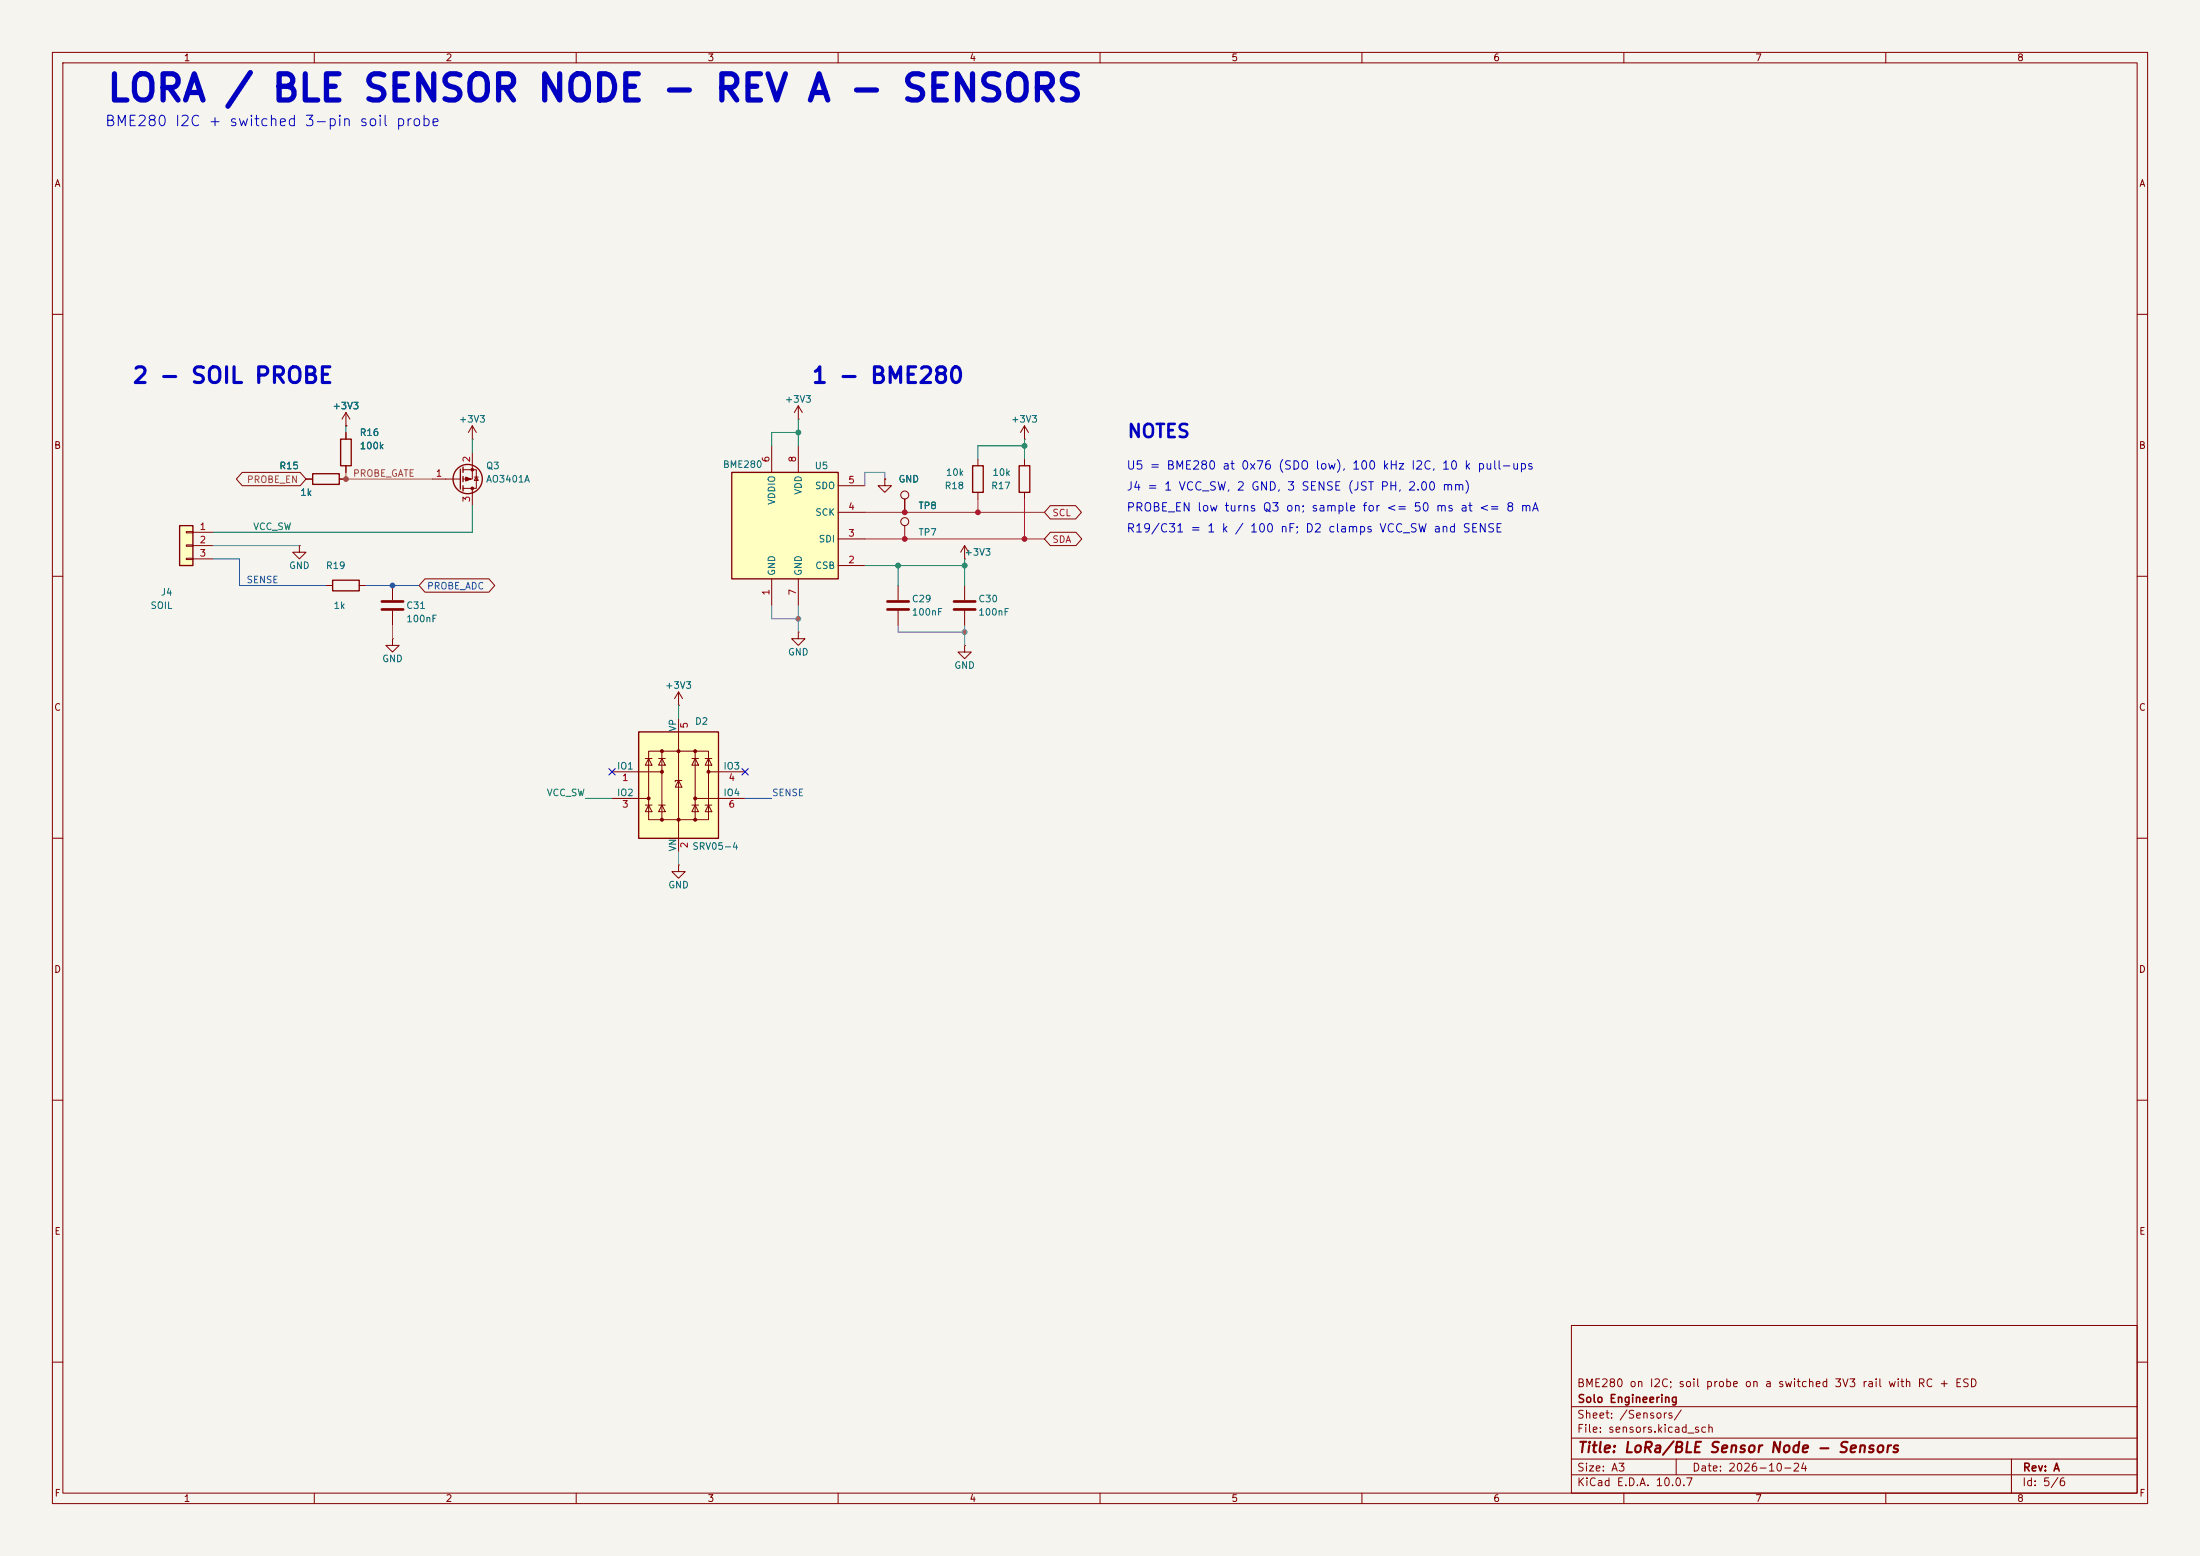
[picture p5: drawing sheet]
<svg xmlns="http://www.w3.org/2000/svg" width="420mm" height="297mm" viewBox="0 0 420 297" stroke-linecap="round" stroke-linejoin="round" font-family="sans-serif">
<path d="M0 0h420v297h-420z" fill="#f5f4ef" stroke="#f5f4ef" stroke-width=".19"/>
<g fill="none" stroke="#840000" stroke-width=".19">
<path d="M10 10h400v277h-400zM12 12h396v273h-396zM60 10v2M110 10v2M160 10v2M210 10v2M260 10v2M310 10v2M360 10v2M10 60h2M408 60h2M58.4 91.4h1.3"/>
<path d="M64.8 91.4h1.2M66 82.6v1.2M66 88.9v1.3M172.7 95.3v2.5M10 110h2M57.1 104.1v1.3h1.3l-1.3 1.3-1.2-1.3h1.2M57.1 104.1h.1M62.2 111.8h1.3M68.6 111.8h1.2M184.1 106.7h.1M184.1 104.1l-.7 1.3M184.1 104.1l.8 1.3"/>
<path d="M184.1 104.1v2.6M184.1 111.8v2.8M184.1 116.6v2.8M408 110h2M184.1 123.2v1.3h1.3l-1.3 1.2-1.2-1.2h1.2M184.1 123.2h.1M10 160h2M408 160h2M10 210h2M408 210h2M300 253h108v32h-108zM10 260h2"/>
<path d="M300 278.5h108M300 274.5h108M300 268.5h108M320 278.5v3M384 278.5v6.5M408 260h2M60 285v2M110 285v2M160 285v2M210 285v2M260 285v2M300 281.5h108"/>
<path d="M310 285v2M360 285v2"/>
<circle cx="172.7" cy="94.5" r=".76"/>
</g>
<path d="M59.7 90.4h5.1v2.1h-5.1zM65 83.8h2.1v5.1h-2.1zM63.5 110.7h5.1v2.1h-5.1z" fill="none" stroke="#840000" stroke-width=".25"/>
<path d="M182.1 114.8h4.1M182.1 116.3h4.1" fill="none" stroke="#840000" stroke-width=".51"/>
<path d="M34.3 100.3h2.5v7.7h-2.5z" fill="#ffffc2"/>
<path d="M34.3 100.3h2.5v7.7h-2.5z" fill="none" stroke="#840000" stroke-width=".25"/>
<g fill="none" stroke="#840000" stroke-width=".19">
<path d="M168.9 91.4v1.3h1.3l-1.3 1.3-1.3-1.3h1.3M168.9 91.4h.1M35.6 101.5h1.2v.2h-1.2zM35.6 104h1.2v.3h-1.2zM35.6 106.6h1.2v.2h-1.2zM36.8 101.6h3.8M36.8 104.1h3.8M36.8 106.7h3.8M171.4 111.8v2.8M171.4 116.6v2.8M172.7 100.3v2.6M152.4 120.7v1.2h1.3l-1.3 1.3-1.3-1.3h1.3"/>
<path d="M152.4 120.7h.1"/>
<circle cx="172.7" cy="99.6" r=".76"/>
</g>
<path d="M169.4 114.8h4.1M169.4 116.3h4.1" fill="none" stroke="#840000" stroke-width=".51"/>
<path d="M139.7 90.2h20.3v20.3h-20.3z" fill="#ffffc2"/>
<g fill="none" stroke="#840000" stroke-width=".25">
<path d="M87.9 89.5v3.8M88.4 89.2v1M88.4 90.9v1M88.4 92.7v1M139.7 90.2h20.3v20.3h-20.3zM185.7 88.9h2v5.1h-2zM194.6 88.9h2v5.1h-2z"/>
<circle cx="89.3" cy="91.4" r="2.79"/>
</g>
<g fill="none" stroke="#840000" stroke-width=".19">
<path d="M66 78.7l-.7 1.3M66 78.7l.8 1.3M66 78.7v2.6M152.4 77.5v2.5M152.4 77.5l-.8 1.2M152.4 77.5l.8 1.2M66 81.3h.1M82.5 91.4h5.4M88.4 89.7h2.5v3.5h-2.5M90.2 83.8h.1M90.2 86.4v5h-1.8M90.2 81.3l-.8 1.3"/>
<path d="M90.2 81.3l.7 1.3M90.2 81.3v2.5M90.2 93.2v3.3M90.6 91.1h.7M90.9 91.1l.4 .6h-.7zM147.3 85.1v5.1M152.4 80h.1M152.4 85.1v5.1M160 97.8h5.1M160 92.7h5.1M186.7 87.6v1.3M186.7 94v1.3"/>
<path d="M195.6 83.8h.1M195.6 81.3v2.5M195.6 87.6v1.3M195.6 94v1.3M195.6 81.3l-.8 1.3M195.6 81.3l.7 1.3M74.9 111.8v2.8M74.9 116.6v2.8M147.3 110.5v5.1M152.4 110.5v5.1M160 108h5.1M160 102.9h5.1"/>
<path d="M74.9 121.9v1.3h1.3l-1.3 1.3-1.2-1.3h1.2M74.9 121.9h.1M129.5 134.6h.1M129.5 132.1l-.7 1.3M129.5 132.1l.8 1.3M129.5 132.1v2.5M129.5 165.1v1.3h1.3l-1.3 1.2-1.2-1.2h1.2M129.5 165.1h.1"/>
</g>
<g fill="#840000" stroke="#840000" stroke-width=".19">
<path d="M88.9 91.1l1 .3-1 .4z"/>
<circle cx="90.2" cy="93.2" r=".25"/>
<circle cx="90.2" cy="89.7" r=".25"/>
</g>
<path d="M72.9 114.8h4.1M72.9 116.3h4.1" fill="none" stroke="#840000" stroke-width=".51"/>
<path d="M121.9 139.7h15.3v20.3h-15.3z" fill="#ffffc2"/>
<g fill="none" stroke="#840000" stroke-width=".19">
<path d="M46.2 90.2h11.1l1.1 1.2-1.1 1.3h-11.1l-1.1-1.3zM58.4 91.4h1.3M64.8 91.4h1.2M66 81.3h.1M66 82.6v1.2M66 88.9v1.3M168.9 91.4h.1M172.7 95.3v2.5M200.5 96.5h4.8l1.2 1.3-1.2 1.3h-4.8l-1.1-1.3zM81.1 110.5h12.2l1.2 1.3-1.2 1.2h-12.2l-1.1-1.2zM200.5 101.6h4.9l1.1 1.3-1.1 1.2h-4.9l-1.1-1.2zM129.5 137.2v25.4"/>
<path d="M116.8 147.3h9.6M116.8 152.4h7M123.2 144.8h1.3M123.2 153.7h1.3M123.8 143.4h11.5v13.1h-11.5zM123.8 144.8l.7 1.3h-1.3zM123.8 153.7l.7 1.2h-1.3zM125.7 144.8h1.3M125.7 153.7h1.3M126.4 144.8l.6 1.3h-1.3zM126.4 153.7l.6 1.2h-1.3zM126.4 143.4v13.1"/>
<path d="M129.5 149l.7 1.2h-1.3zM130.2 149h-1.3v.2M132.1 144.8h1.2M132.1 153.7h1.2M132.7 144.8l.6 1.3h-1.2zM132.7 153.7l.6 1.2h-1.2zM132.7 143.4v13.1M132.7 152.4h9.5M134.6 144.8h1.3M134.6 153.7h1.3M135.3 144.8l.6 1.3h-1.3zM135.3 153.7l.6 1.2h-1.3z"/>
<path d="M135.3 147.3h6.9"/>
</g>
<path d="M121.9 139.7h15.3v20.3h-15.3z" fill="none" stroke="#840000" stroke-width=".25"/>
<g fill="#840000" stroke="#840000" stroke-width=".19">
<circle cx="123.8" cy="152.4" r=".28"/>
<circle cx="126.4" cy="143.4" r=".28"/>
<circle cx="126.4" cy="147.3" r=".28"/>
<circle cx="126.4" cy="156.5" r=".28"/>
<circle cx="129.5" cy="143.4" r=".28"/>
<circle cx="129.5" cy="156.5" r=".28"/>
<circle cx="132.7" cy="143.4" r=".28"/>
<circle cx="132.7" cy="152.4" r=".28"/>
<circle cx="132.7" cy="156.5" r=".28"/>
<circle cx="135.3" cy="147.3" r=".28"/>
</g>
<path d="M66 81.3v1.3M90.2 83.8v2.6M90.2 96.5v5.1h-49.6M152.4 82.6h-5.1v2.5M152.4 80v5.1M195.6 85.1h-8.9v2.5M195.6 83.8v3.8M165.1 108h19M171.4 108v3.8M184.1 106.7v5.1M129.5 134.6v2.6M111.8 152.4h5" fill="none" stroke="#008046" stroke-width=".19"/>
<path d="M40.6 106.7h5.1v5.1h16.5M69.8 111.8h10.2M142.2 152.4h5.1" fill="none" stroke="#1469b4" stroke-width=".19"/>
<path d="M168.9 91.4v-1.2h-3.8v2.5M40.6 104.1h16.5M74.9 119.4v2.5M147.3 115.6v2.5h5.1M152.4 115.6v5.1M171.4 119.4v1.3h12.7M184.1 119.4v3.8M129.5 162.6v2.5" fill="none" stroke="#6e6e6e" stroke-width=".19"/>
<path d="M165.1 97.8h34.3M186.7 95.3v2.5M195.6 95.3v7.6M165.1 102.9h34.3" fill="none" stroke="#aa143c" stroke-width=".19"/>
<path d="M66 90.2v1.2h16.5" fill="none" stroke="#8c5a3c" stroke-width=".19"/>
<path d="M116.2 146.7l1.2 1.2M117.4 146.7l-1.2 1.2M141.6 146.7l1.2 1.2M142.8 146.7l-1.2 1.2" fill="none" stroke="#000084" stroke-width=".19"/>
<circle cx="74.9" cy="111.8" r=".46" fill="#1469b4" stroke="#1469b4" stroke-width=".19"/>
<circle cx="66" cy="91.4" r=".46" fill="#8c5a3c" stroke="#8c5a3c" stroke-width=".19"/>
<g fill="#008046" stroke="#008046" stroke-width=".19">
<circle cx="184.1" cy="108" r=".46"/>
<circle cx="152.4" cy="82.6" r=".46"/>
<circle cx="171.4" cy="108" r=".46"/>
<circle cx="195.6" cy="85.1" r=".46"/>
</g>
<g fill="#aa143c" stroke="#aa143c" stroke-width=".19">
<circle cx="195.6" cy="102.9" r=".46"/>
<circle cx="186.7" cy="97.8" r=".46"/>
<circle cx="172.7" cy="97.8" r=".46"/>
<circle cx="172.7" cy="102.9" r=".46"/>
</g>
<g fill="#6e6e6e" stroke="#6e6e6e" stroke-width=".19">
<circle cx="184.1" cy="120.7" r=".46"/>
<circle cx="152.4" cy="118.1" r=".46"/>
</g>
<text font-size="5" fill="#0000c2" x="20.2" y="20.6">LORA / BLE SENSOR NODE - REV A - SENSORS</text>
<g font-size="3" fill="#0000c2">
<text x="25.1" y="73.9">2 - SOIL PROBE</text>
<text x="154.8" y="73.9">1 - BME280</text>
</g>
<text font-size="2.5" fill="#0000c2" x="215.1" y="84.2">NOTES</text>
<text font-size="2" fill="#0000c2" x="19.9" y="24.6">BME280 I2C + switched 3-pin soil probe</text>
<text font-size="2" fill="#840000" x="301" y="277.8">Title: LoRa/BLE Sensor Node - Sensors</text>
<g font-size="1.6" fill="#0000c2">
<text x="214.9" y="94">J4 = 1 VCC_SW, 2 GND, 3 SENSE (JST PH, 2.00 mm)</text>
<text x="214.9" y="90">U5 = BME280 at 0x76 (SDO low), 100 kHz I2C, 10 k pull-ups</text>
<text x="214.9" y="98">PROBE_EN low turns Q3 on; sample for &lt;= 50 ms at &lt;= 8 mA</text>
<text x="214.9" y="102">R19/C31 = 1 k / 100 nF; D2 clamps VCC_SW and SENSE</text>
</g>
<g font-size="1.5" fill="#840000">
<text x="300.9" y="265.1">BME280 on I2C; soil probe on a switched 3V3 rail with RC + ESD</text>
<text x="301" y="268.1">Solo Engineering</text>
<text x="300.9" y="273.8">File: sensors.kicad_sch</text>
<text x="300.9" y="271.1">Sheet: /Sensors/</text>
<text x="300.9" y="281.2">Size: A3</text>
<text x="322.9" y="281.2">Date: 2026-10-24</text>
<text x="386" y="281.2">Rev: A</text>
<text x="300.9" y="284">KiCad E.D.A. 10.0.7</text>
<text x="385.9" y="284">Id: 5/6</text>
</g>
<g font-size="1.3" fill="#840000">
<text x="35" y="12">1</text>
<text x="85" y="12">2</text>
<text x="135" y="12">3</text>
<text x="185" y="12">4</text>
<text x="235" y="12">5</text>
<text x="285" y="12">6</text>
<text x="335" y="12">7</text>
<text x="385" y="12">8</text>
<text x="10.3" y="36">A</text>
<text x="408.3" y="36">A</text>
<text x="10.2" y="86">B</text>
<text x="408.2" y="86">B</text>
<text x="10.2" y="136">C</text>
<text x="408.2" y="136">C</text>
<text x="10.2" y="186">D</text>
<text x="408.2" y="186">D</text>
<text x="10.3" y="236">E</text>
<text x="408.3" y="236">E</text>
<text x="10.3" y="286">F</text>
<text x="35" y="287">1</text>
<text x="85" y="287">2</text>
<text x="135" y="287">3</text>
<text x="185" y="287">4</text>
<text x="235" y="287">5</text>
<text x="285" y="287">6</text>
<text x="335" y="287">7</text>
<text x="385" y="287">8</text>
<text x="408.3" y="286">F</text>
</g>
<g font-size="1.3" fill="#006464">
<text x="149.7" y="77.2">+3V3</text>
<text x="63.4" y="78.4">+3V3</text>
<text x="68.6" y="83.5">R16</text>
<text x="87.5" y="81">+3V3</text>
<text x="192.9" y="81">+3V3</text>
<text x="53.2" y="89.9">R15</text>
<text x="68.6" y="86.1">100k</text>
<text x="92.7" y="89.9">Q3</text>
<text x="137.9" y="89.6">BME280</text>
<text x="155.4" y="89.9">U5</text>
<text x="57.2" y="94.9">1k</text>
<text x="92.7" y="92.4">AO3401A</text>
<text x="153.4" y="94.5" transform="rotate(-90 153.4 94.5)">VDD</text>
<text x="155.5" y="93.7">SDO</text>
<text x="171.4" y="92.4">GND</text>
<text x="180.2" y="93.7">R18</text>
<text x="180.5" y="91.1">10k</text>
<text x="189.1" y="93.7">R17</text>
<text x="189.4" y="91.1">10k</text>
<text x="148.3" y="96.5" transform="rotate(-90 148.3 96.5)">VDDIO</text>
<text x="155.5" y="98.8">SCK</text>
<text x="175.2" y="97.5">TP8</text>
<text x="156.2" y="103.8">SDI</text>
<text x="175.2" y="102.6">TP7</text>
<text x="184" y="106.4">+3V3</text>
<text x="30.6" y="114">J4</text>
<text x="55.1" y="108.9">GND</text>
<text x="62.1" y="108.9">R19</text>
<text x="148.3" y="110" transform="rotate(-90 148.3 110)">GND</text>
<text x="153.4" y="110" transform="rotate(-90 153.4 110)">GND</text>
<text x="155.5" y="108.9">CSB</text>
<text x="28.6" y="116.5">SOIL</text>
<text x="63.6" y="116.5">1k</text>
<text x="77.5" y="116.5">C31</text>
<text x="77.5" y="119.1">100nF</text>
<text x="174" y="115.3">C29</text>
<text x="174" y="117.8">100nF</text>
<text x="186.7" y="115.3">C30</text>
<text x="186.7" y="117.8">100nF</text>
<text x="150.3" y="125.4">GND</text>
<text x="72.9" y="126.7">GND</text>
<text x="126.9" y="131.8">+3V3</text>
<text x="182.1" y="128">GND</text>
<text x="129.4" y="139.7" transform="rotate(-90 129.4 139.7)">VP</text>
<text x="132.6" y="138.6">D2</text>
<text x="117.7" y="147.2">IO1</text>
<text x="138" y="147.2">IO3</text>
<text x="117.7" y="152.3">IO2</text>
<text x="138" y="152.3">IO4</text>
<text x="129.4" y="162.6" transform="rotate(-90 129.4 162.6)">VN</text>
<text x="132.1" y="162.5">SRV05-4</text>
<text x="127.5" y="169.9">GND</text>
</g>
<g font-size="1.3" fill="#a90000">
<text x="90" y="88.4" transform="rotate(-90 90 88.4)">2</text>
<text x="147.2" y="88.4" transform="rotate(-90 147.2 88.4)">6</text>
<text x="152.3" y="88.4" transform="rotate(-90 152.3 88.4)">8</text>
<text x="83.1" y="91.3">1</text>
<text x="90" y="96" transform="rotate(-90 90 96)">3</text>
<text x="161.8" y="92.6">5</text>
<text x="38" y="101.5">1</text>
<text x="161.8" y="97.7">4</text>
<text x="38" y="104">2</text>
<text x="38" y="106.5">3</text>
<text x="161.8" y="107.8">2</text>
<text x="161.8" y="102.7">3</text>
<text x="147.2" y="113.8" transform="rotate(-90 147.2 113.8)">1</text>
<text x="152.3" y="113.8" transform="rotate(-90 152.3 113.8)">7</text>
<text x="131.6" y="139.2" transform="rotate(-90 131.6 139.2)">5</text>
<text x="118.6" y="149.4">1</text>
<text x="139" y="149.4">4</text>
<text x="118.6" y="154.5">3</text>
<text x="139" y="154.5">6</text>
<text x="131.6" y="162" transform="rotate(-90 131.6 162)">2</text>
</g>
<g font-size="1.3" fill="#8c5a3c">
<text x="47" y="92.5">PROBE_EN</text>
<text x="67.3" y="91.3">PROBE_GATE</text>
</g>
<g font-size="1.3" fill="#008046">
<text x="48.2" y="101.5">VCC_SW</text>
<text x="104.3" y="152.3">VCC_SW</text>
</g>
<g font-size="1.3" fill="#aa143c">
<text x="200.8" y="98.8">SCL</text>
<text x="200.8" y="103.9">SDA</text>
</g>
<g font-size="1.3" fill="#1469b4">
<text x="47" y="111.6">SENSE</text>
<text x="81.4" y="112.8">PROBE_ADC</text>
<text x="147.3" y="152.3">SENSE</text>
</g>
</svg>
